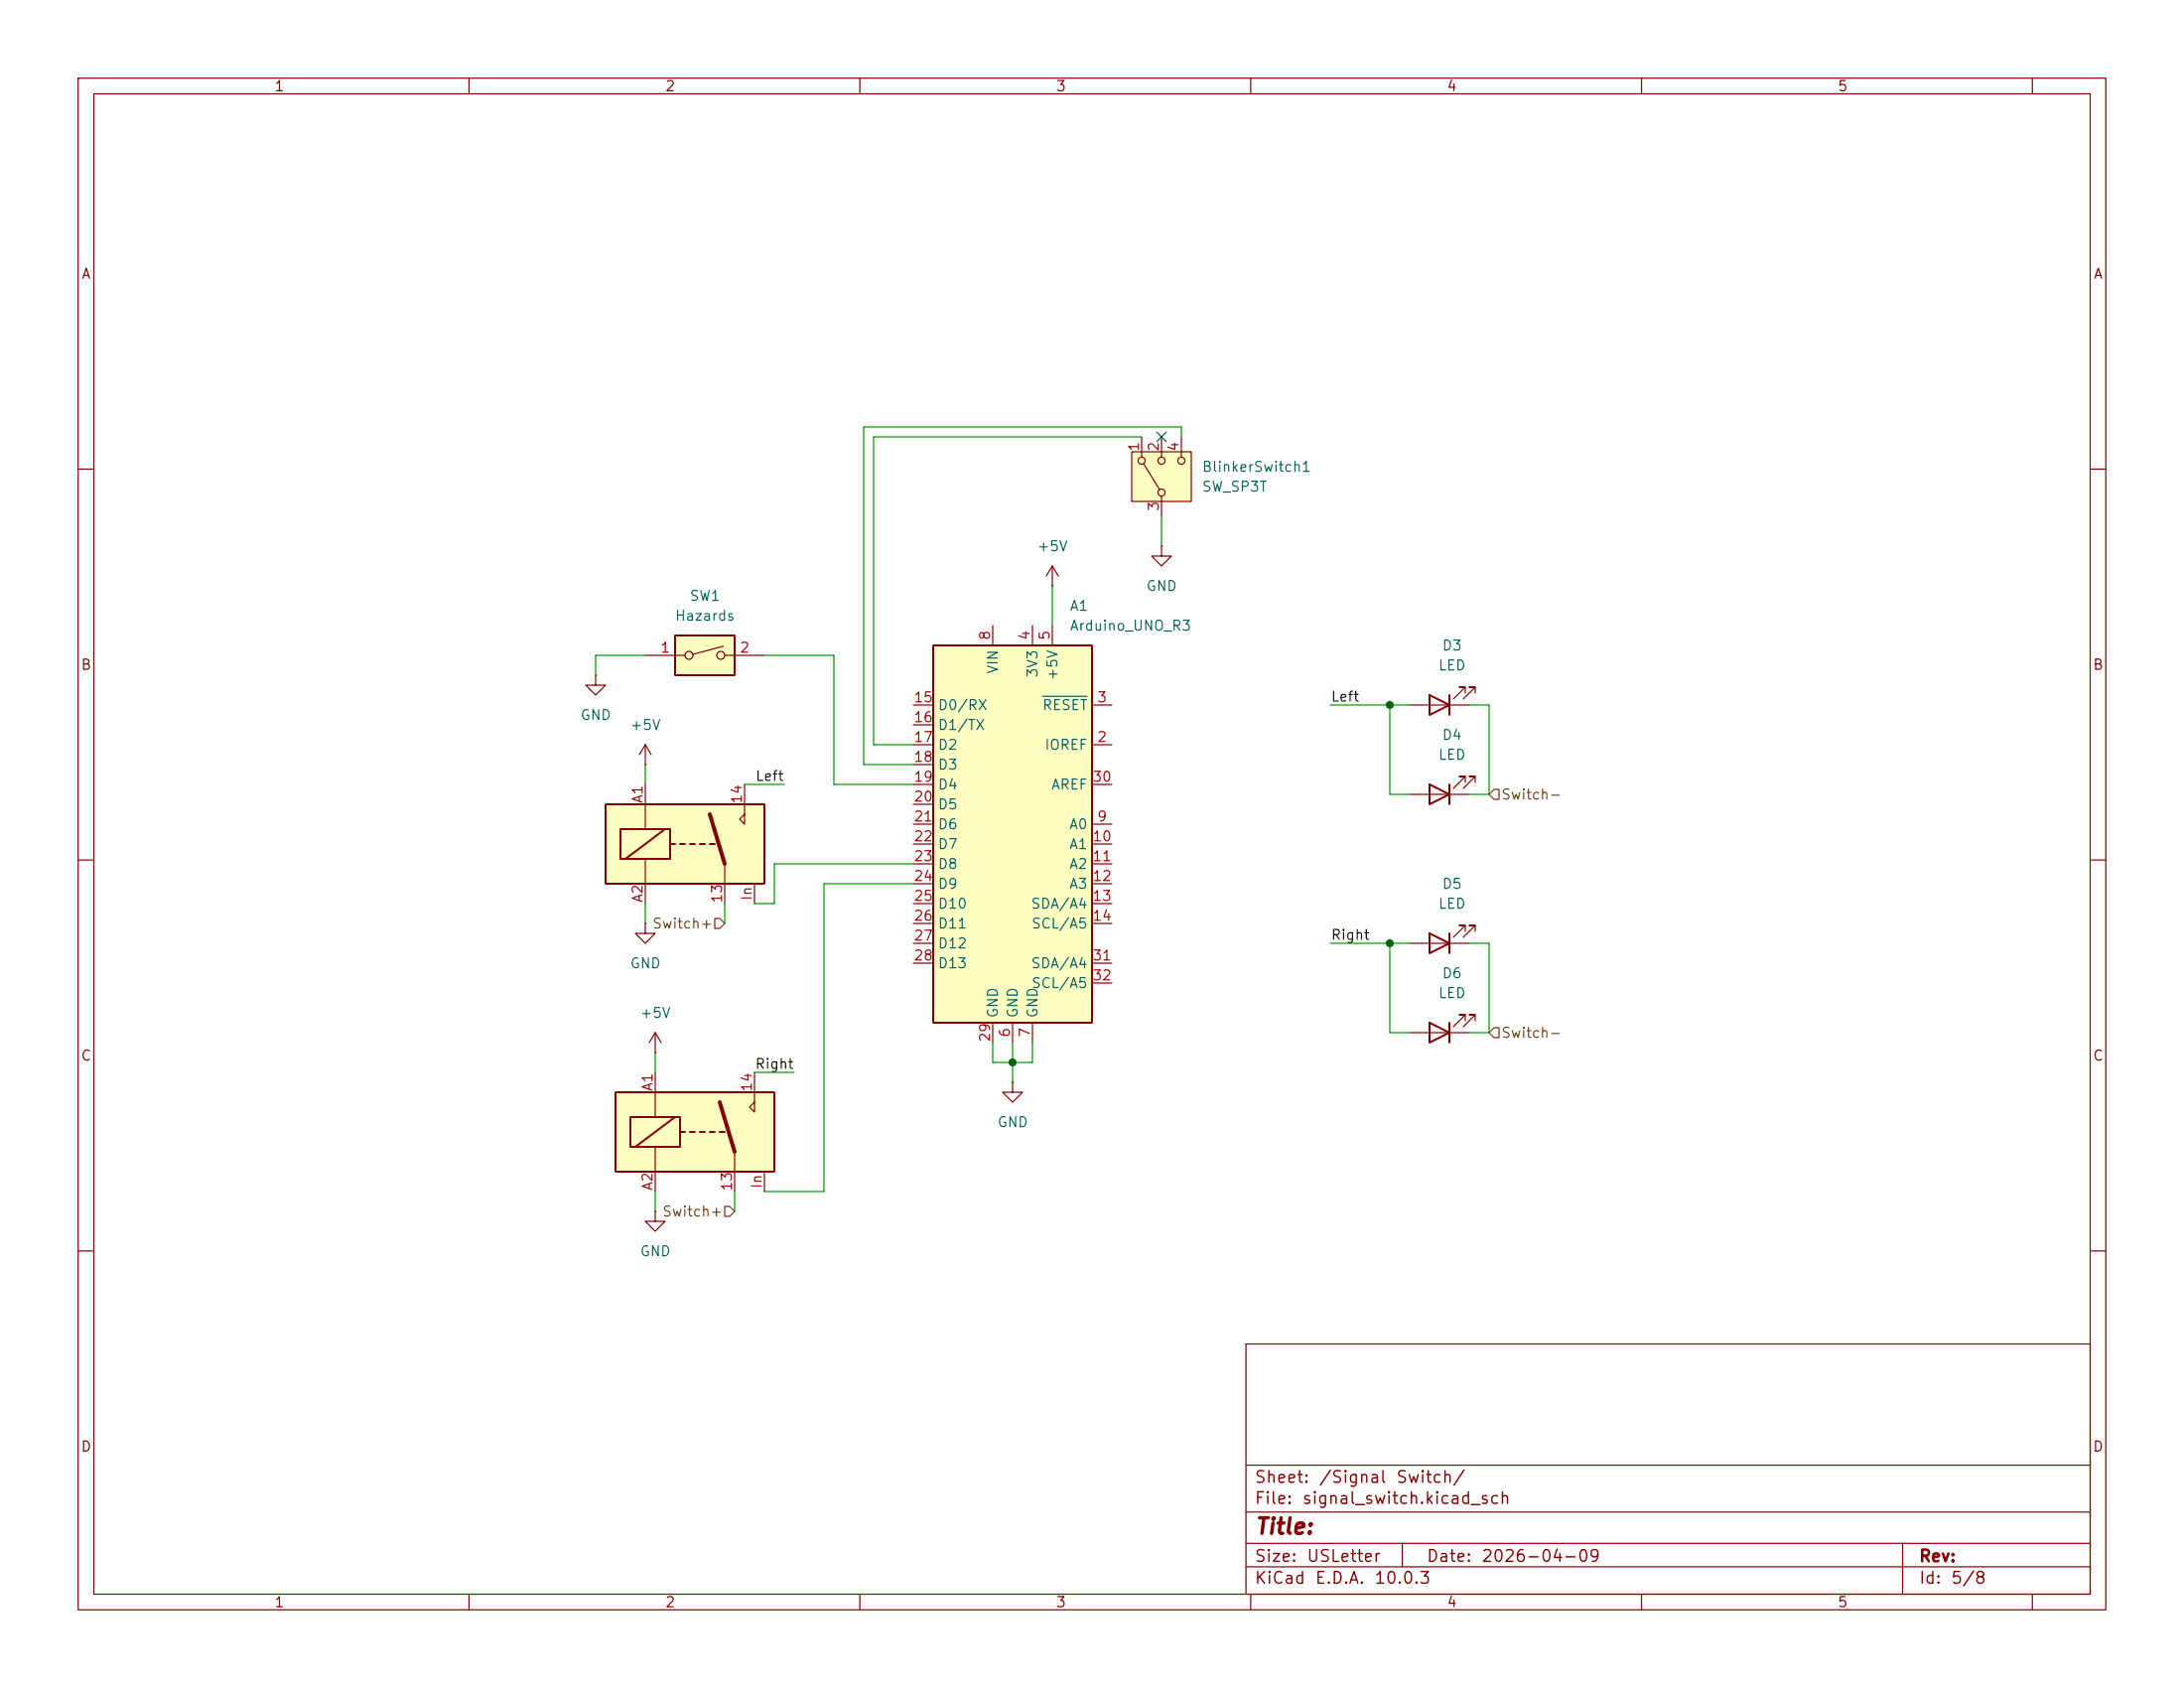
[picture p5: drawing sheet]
<svg xmlns="http://www.w3.org/2000/svg" width="279mm" height="216mm" viewBox="0 0 279 216" stroke-linecap="round" stroke-linejoin="round" font-family="sans-serif">
<g fill="none" stroke="#840000" stroke-width=".15">
<path d="M10 10h259.4v195.9h-259.4zM12 12h255.4v191.9h-255.4zM60 10v2M110 10v2M160 10v2M210 10v2M260 10v2M10 60h2M267.4 60h2M10 110h2M267.4 110h2M10 160h2"/>
<path d="M159.4 171.9h108v32h-108zM267.4 160h2M159.4 197.4h108M159.4 193.4h108M159.4 187.4h108M179.4 197.4v3M243.4 197.4v6.5M60 203.9v2M110 203.9v2M159.4 200.4h108M160 203.9v2M210 203.9v2"/>
<path d="M260 203.9v2"/>
</g>
<path d="M144.8 57.8h7.6v6.3h-7.6z" fill="#ffffc2"/>
<g fill="none" stroke="#840000" stroke-width=".15">
<path d="M144.8 57.8h7.6v6.3h-7.6zM146 55.9v2.5M146.3 59.3l2 3.3M148.6 55.9v2.5M151.1 55.9v2.5M148.6 63.5v2.5M129.5 138.4v1.3h1.3l-1.3 1.3-1.2-1.3h1.2M129.5 138.4h.1"/>
<circle cx="146" cy="58.9" r=".46"/>
<circle cx="148.6" cy="58.9" r=".46"/>
<circle cx="151.1" cy="58.9" r=".46"/>
<circle cx="148.6" cy="63" r=".46"/>
</g>
<path d="M119.4 82.6h20.3v48.2h-20.3z" fill="#ffffc2"/>
<path d="M119.4 82.6h20.3v48.2h-20.3zM182.9 119.4l2.5 1.3-2.5 1.2zM182.9 100.3l2.5 1.3-2.5 1.3zM185.4 100.3v2.6M185.4 119.4v2.5" fill="none" stroke="#840000" stroke-width=".25"/>
<g fill="none" stroke="#840000" stroke-width=".15">
<path d="M148.6 69.9v1.2h1.3l-1.3 1.3-1.3-1.3h1.3M148.6 69.9h.1M116.8 95.3h2.6M116.8 90.2h2.6M116.8 92.7h2.6M116.8 97.8h2.6M127 80v2.6M132.1 80v2.6M134.6 80v2.6M139.7 95.3h2.5M139.7 90.2h2.5M116.8 105.4h2.6"/>
<path d="M116.8 108h2.6M116.8 110.5h2.6M116.8 113h2.6M116.8 115.6h2.6M116.8 118.1h2.6M116.8 100.3h2.6M116.8 102.9h2.6M139.7 105.4h2.5M139.7 108h2.5M139.7 110.5h2.5M139.7 113h2.5M139.7 115.6h2.5"/>
<path d="M139.7 118.1h2.5M139.7 100.3h2.5M180.3 101.6h7.7M187.5 119.1v-.7h-.8h.8l-1.6 1.5M187.5 100.1v-.8h-.8h.8l-1.6 1.5M188.7 119.1v-.7h-.7h.7l-1.5 1.5M188.7 100.1v-.8h-.7h.7l-1.5 1.5M116.8 120.7h2.6M116.8 123.2h2.6M127 130.8v2.6M129.5 130.8v2.6M132.1 130.8v2.6"/>
<path d="M139.7 123.2h2.5M139.7 125.7h2.5M180.3 120.7h7.7"/>
</g>
<path d="M133.4 89.1h5.7" fill="none" stroke="#006464" stroke-width=".15"/>
<path d="M78.7 139.7h20.4v10.2h-20.4z" fill="#ffffc2"/>
<g fill="none" stroke="#840000" stroke-width=".15">
<path d="M134.6 74.9h.1M134.6 72.4l-.7 1.3M134.6 72.4l.8 1.3M134.6 72.4v2.5M180.3 90.2h7.7M187.5 88.6v-.7h-.8h.8l-1.6 1.5M188.7 88.6v-.7h-.7h.7l-1.5 1.5M82.5 118.1v1.3h1.3l-1.3 1.3-1.2-1.3h1.2M82.5 118.1h.1M83.8 137.2v5.7M96.5 137.2v5l-.6-.6 .6-.6M180.3 132.1h7.7"/>
<path d="M187.5 130.6v-.8h-.8h.8l-1.6 1.5M188.7 130.6v-.8h-.7h.7l-1.5 1.5M83.8 146.7v5.7M94 147.3v5.1M97.8 149.9v2.5"/>
</g>
<path d="M182.9 88.9l2.5 1.3-2.5 1.2zM185.4 88.9v2.5M78.7 139.7h20.4v10.2h-20.4zM182.9 130.8l2.5 1.3-2.5 1.3zM185.4 130.8v2.6M80.6 142.9h6.4v3.8h-6.4zM86.4 142.9l-5.1 3.8M87 144.8h.6M88.3 144.8h.6M89.5 144.8h.7M90.8 144.8h.6M92.1 144.8h.6" fill="none" stroke="#840000" stroke-width=".25"/>
<path d="M92.1 141l1.9 6.3" fill="none" stroke="#840000" stroke-width=".51"/>
<path d="M77.5 102.9h20.3v10.1h-20.3z" fill="#ffffc2"/>
<path d="M82.5 100.3v5.7M82.5 109.9v5.7M92.7 110.5v5.1M95.2 100.3v5.1l-.6-.6 .6-.7M96.5 113v2.6" fill="none" stroke="#840000" stroke-width=".15"/>
<path d="M77.5 102.9h20.3v10.1h-20.3zM79.4 106h6.3v3.9h-6.3zM85.1 106l-5.1 3.9M85.7 108h.7M87 108h.6M88.3 108h.6M89.5 108h.7M90.8 108h.6" fill="none" stroke="#840000" stroke-width=".25"/>
<path d="M90.8 104.1l1.9 6.4" fill="none" stroke="#840000" stroke-width=".51"/>
<path d="M86.4 81.3h7.6v5.1h-7.6z" fill="#ffffc2"/>
<g fill="none" stroke="#840000" stroke-width=".15">
<path d="M76.2 86.4v1.2h1.3l-1.3 1.3-1.3-1.3h1.3M76.2 86.4h.1M82.5 97.8h.1M82.5 83.8h5.1M82.5 95.3l-.7 1.2M82.5 95.3l.8 1.2M82.5 95.3v2.5M92.5 82.7l-3.9 1M92.7 83.8h5.1M83.8 134.6h.1M83.8 132.1l-.7 1.3M83.8 132.1l.8 1.3"/>
<path d="M83.8 132.1v2.5M83.8 154.9v1.3h1.3l-1.3 1.3-1.3-1.3h1.3M83.8 154.9h.1"/>
<circle cx="88.1" cy="83.8" r=".51"/>
<circle cx="92.2" cy="83.8" r=".51"/>
</g>
<path d="M86.4 81.3h7.6v5.1h-7.6z" fill="none" stroke="#840000" stroke-width=".25"/>
<path d="M91.4 117.5h.7l.6 .6-.6 .6h-.7zM191.1 101h.7v1.2h-.7l-.6-.6zM191.1 131.4h.7v1.3h-.7l-.6-.6zM92.7 154.3h.6l.7 .6-.7 .7h-.6z" fill="none" stroke="#725600" stroke-width=".15"/>
<g fill="none" stroke="#009600" stroke-width=".15">
<path d="M146 55.9h-34.2v39.4h5M151.1 55.9v-1.3h-40.6v43.2h6.3M134.6 74.9v5.1M148.6 66v3.9M82.5 97.8v2.5M82.5 83.8h-6.3v2.6M97.8 83.8h8.9v16.5h10.1M170.2 90.2h10.1M177.8 90.2v11.4h2.5M188 90.2h2.5v11.4h-2.5M82.5 115.6v2.5M92.7 115.6v2.5"/>
<path d="M95.2 100.3h5.1M116.8 110.5h-17.7v5.1h-2.6M116.8 113h-11.4v39.4h-7.6M83.8 134.6v2.6M96.5 137.2h5.1M127 133.4v2.5h5.1v-2.5M129.5 133.4v5M170.2 120.7h10.1M177.8 120.7v11.4h2.5M188 120.7h2.5v11.4h-2.5M83.8 152.4v2.5M94 152.4v2.5"/>
</g>
<path d="M148 55.3l1.2 1.2M149.2 55.3l-1.2 1.2" fill="none" stroke="#000084" stroke-width=".15"/>
<g fill="#009600" stroke="#009600" stroke-width=".13">
<circle cx="177.8" cy="120.7" r=".46"/>
<circle cx="129.5" cy="135.9" r=".46"/>
<circle cx="177.8" cy="90.2" r=".46"/>
</g>
<text font-size="2" fill="#840000" x="160.4" y="196.7">Title:</text>
<g font-size="1.5" fill="#840000">
<text x="160.4" y="190">Sheet:</text>
<text x="168.6" y="190">/Signal</text>
<text x="178.5" y="190">Switch/</text>
<text x="160.4" y="192.7">File:</text>
<text x="166.5" y="192.7">signal_switch.kicad_sch</text>
<text x="160.4" y="202.9">KiCad</text>
<text x="160.4" y="200.1">Size:</text>
<text x="167.1" y="200.1">USLetter</text>
<text x="168.1" y="202.9">E.D.A.</text>
<text x="175.7" y="202.9">10.0.3</text>
<text x="182.4" y="200.1">Date:</text>
<text x="189.4" y="200.1">2026-04-09</text>
<text x="245.4" y="200.1">Rev:</text>
<text x="245.4" y="202.9">Id:</text>
<text x="249.5" y="202.9">5/8</text>
</g>
<g font-size="1.3" fill="#840000">
<text x="35" y="12">1</text>
<text x="85" y="12">2</text>
<text x="135" y="12">3</text>
<text x="185" y="12">4</text>
<text x="235" y="12">5</text>
<text x="10.3" y="36">A</text>
<text x="267.7" y="36">A</text>
<text x="10.3" y="86">B</text>
<text x="267.7" y="86">B</text>
<text x="10.3" y="136">C</text>
<text x="267.7" y="136">C</text>
<text x="10.3" y="186">D</text>
<text x="267.7" y="186">D</text>
<text x="35" y="205.9">1</text>
<text x="85" y="205.9">2</text>
<text x="135" y="205.9">3</text>
<text x="185" y="205.9">4</text>
<text x="235" y="205.9">5</text>
</g>
<g font-size="1.3" fill="#a90000">
<text x="146" y="57.9" transform="rotate(-90 146 57.9)">1</text>
<text x="148.6" y="57.9" transform="rotate(-90 148.6 57.9)">2</text>
<text x="151.1" y="57.9" transform="rotate(-90 151.1 57.9)">4</text>
<text x="148.6" y="65.5" transform="rotate(-90 148.6 65.5)">3</text>
<text x="84.4" y="83.8">1</text>
<text x="94.5" y="83.8">2</text>
<text x="127" y="82" transform="rotate(-90 127 82)">8</text>
<text x="132.1" y="82" transform="rotate(-90 132.1 82)">4</text>
<text x="134.6" y="82" transform="rotate(-90 134.6 82)">5</text>
<text x="116.8" y="90.1">15</text>
<text x="116.8" y="92.7">16</text>
<text x="116.8" y="95.2">17</text>
<text x="140.3" y="95.2">2</text>
<text x="140.3" y="90.1">3</text>
<text x="116.8" y="97.8">18</text>
<text x="116.8" y="100.3">19</text>
<text x="139.7" y="100.3">30</text>
<text x="82.5" y="102.9" transform="rotate(-90 82.5 102.9)">A1</text>
<text x="95.2" y="102.9" transform="rotate(-90 95.2 102.9)">14</text>
<text x="116.8" y="102.8">20</text>
<text x="116.8" y="105.4">21</text>
<text x="116.8" y="107.9">22</text>
<text x="139.7" y="107.9">10</text>
<text x="140.3" y="105.4">9</text>
<text x="116.8" y="110.5">23</text>
<text x="116.8" y="113">24</text>
<text x="139.7" y="110.5">11</text>
<text x="139.7" y="113">12</text>
<text x="82.5" y="115.6" transform="rotate(-90 82.5 115.6)">A2</text>
<text x="92.7" y="115.6" transform="rotate(-90 92.7 115.6)">13</text>
<text x="96.5" y="115.3" transform="rotate(-90 96.5 115.3)">In</text>
<text x="116.8" y="115.5">25</text>
<text x="116.8" y="118.1">26</text>
<text x="139.7" y="115.5">13</text>
<text x="139.7" y="118.1">14</text>
<text x="116.8" y="120.6">27</text>
<text x="116.8" y="123.2">28</text>
<text x="139.7" y="123.2">31</text>
<text x="139.7" y="125.7">32</text>
<text x="127" y="133.4" transform="rotate(-90 127 133.4)">29</text>
<text x="129.5" y="132.8" transform="rotate(-90 129.5 132.8)">6</text>
<text x="132.1" y="132.8" transform="rotate(-90 132.1 132.8)">7</text>
<text x="83.8" y="139.7" transform="rotate(-90 83.8 139.7)">A1</text>
<text x="96.5" y="139.7" transform="rotate(-90 96.5 139.7)">14</text>
<text x="83.8" y="152.4" transform="rotate(-90 83.8 152.4)">A2</text>
<text x="94" y="152.4" transform="rotate(-90 94 152.4)">13</text>
<text x="97.8" y="152.1" transform="rotate(-90 97.8 152.1)">In</text>
</g>
<g font-size="1.3" fill="#006464">
<text x="153.7" y="60.7">BlinkerSwitch1</text>
<text x="153.7" y="63.2">SW_SP3T</text>
<text x="132.6" y="70.8">+5V</text>
<text x="88.1" y="77.2">SW1</text>
<text x="146.6" y="75.9">GND</text>
<text x="86.3" y="79.7">Hazards</text>
<text x="136.8" y="78.4">A1</text>
<text x="136.8" y="81">Arduino_UNO_R3</text>
<text x="184.4" y="83.5">D3</text>
<text x="128" y="86.3" transform="rotate(-90 128 86.3)">VIN</text>
<text x="133.1" y="86.8" transform="rotate(-90 133.1 86.8)">3V3</text>
<text x="135.6" y="87.1" transform="rotate(-90 135.6 87.1)">+5V</text>
<text x="183.9" y="86.1">LED</text>
<text x="74.2" y="92.4">GND</text>
<text x="80.5" y="93.7">+5V</text>
<text x="119.9" y="91.1">D0/RX</text>
<text x="119.9" y="93.7">D1/TX</text>
<text x="133.2" y="91.1">RESET</text>
<text x="184.4" y="95">D4</text>
<text x="119.9" y="96.2">D2</text>
<text x="119.9" y="98.8">D3</text>
<text x="119.9" y="101.3">D4</text>
<text x="133.5" y="96.2">IOREF</text>
<text x="134.4" y="101.3">AREF</text>
<text x="183.9" y="97.5">LED</text>
<text x="119.9" y="103.8">D5</text>
<text x="119.9" y="106.4">D6</text>
<text x="136.7" y="106.4">A0</text>
<text x="119.9" y="108.9">D7</text>
<text x="119.9" y="111.5">D8</text>
<text x="136.7" y="108.9">A1</text>
<text x="136.7" y="111.5">A2</text>
<text x="119.9" y="114">D9</text>
<text x="119.9" y="116.5">D10</text>
<text x="119.9" y="119.1">D11</text>
<text x="131.8" y="116.5">SDA/A4</text>
<text x="131.9" y="119.1">SCL/A5</text>
<text x="136.7" y="114">A3</text>
<text x="183.9" y="116.5">LED</text>
<text x="184.4" y="114">D5</text>
<text x="80.5" y="124.2">GND</text>
<text x="119.9" y="121.6">D12</text>
<text x="119.9" y="124.2">D13</text>
<text x="131.8" y="124.2">SDA/A4</text>
<text x="184.4" y="125.4">D6</text>
<text x="81.8" y="130.5">+5V</text>
<text x="128" y="130.3" transform="rotate(-90 128 130.3)">GND</text>
<text x="130.5" y="130.3" transform="rotate(-90 130.5 130.3)">GND</text>
<text x="131.9" y="126.7">SCL/A5</text>
<text x="133.1" y="130.3" transform="rotate(-90 133.1 130.3)">GND</text>
<text x="183.9" y="128">LED</text>
<text x="127.5" y="144.5">GND</text>
<text x="81.8" y="161">GND</text>
</g>
<g font-size="1.3" fill="#0f0f0f">
<text x="170.2" y="90">Left</text>
<text x="96.6" y="100.2">Left</text>
<text x="170.2" y="120.5">Right</text>
<text x="96.5" y="137">Right</text>
</g>
<g font-size="1.3" fill="#725600">
<text x="192" y="102.6">Switch-</text>
<text x="83.4" y="119.1">Switch+</text>
<text x="192" y="133.1">Switch-</text>
<text x="84.6" y="155.9">Switch+</text>
</g>
</svg>
